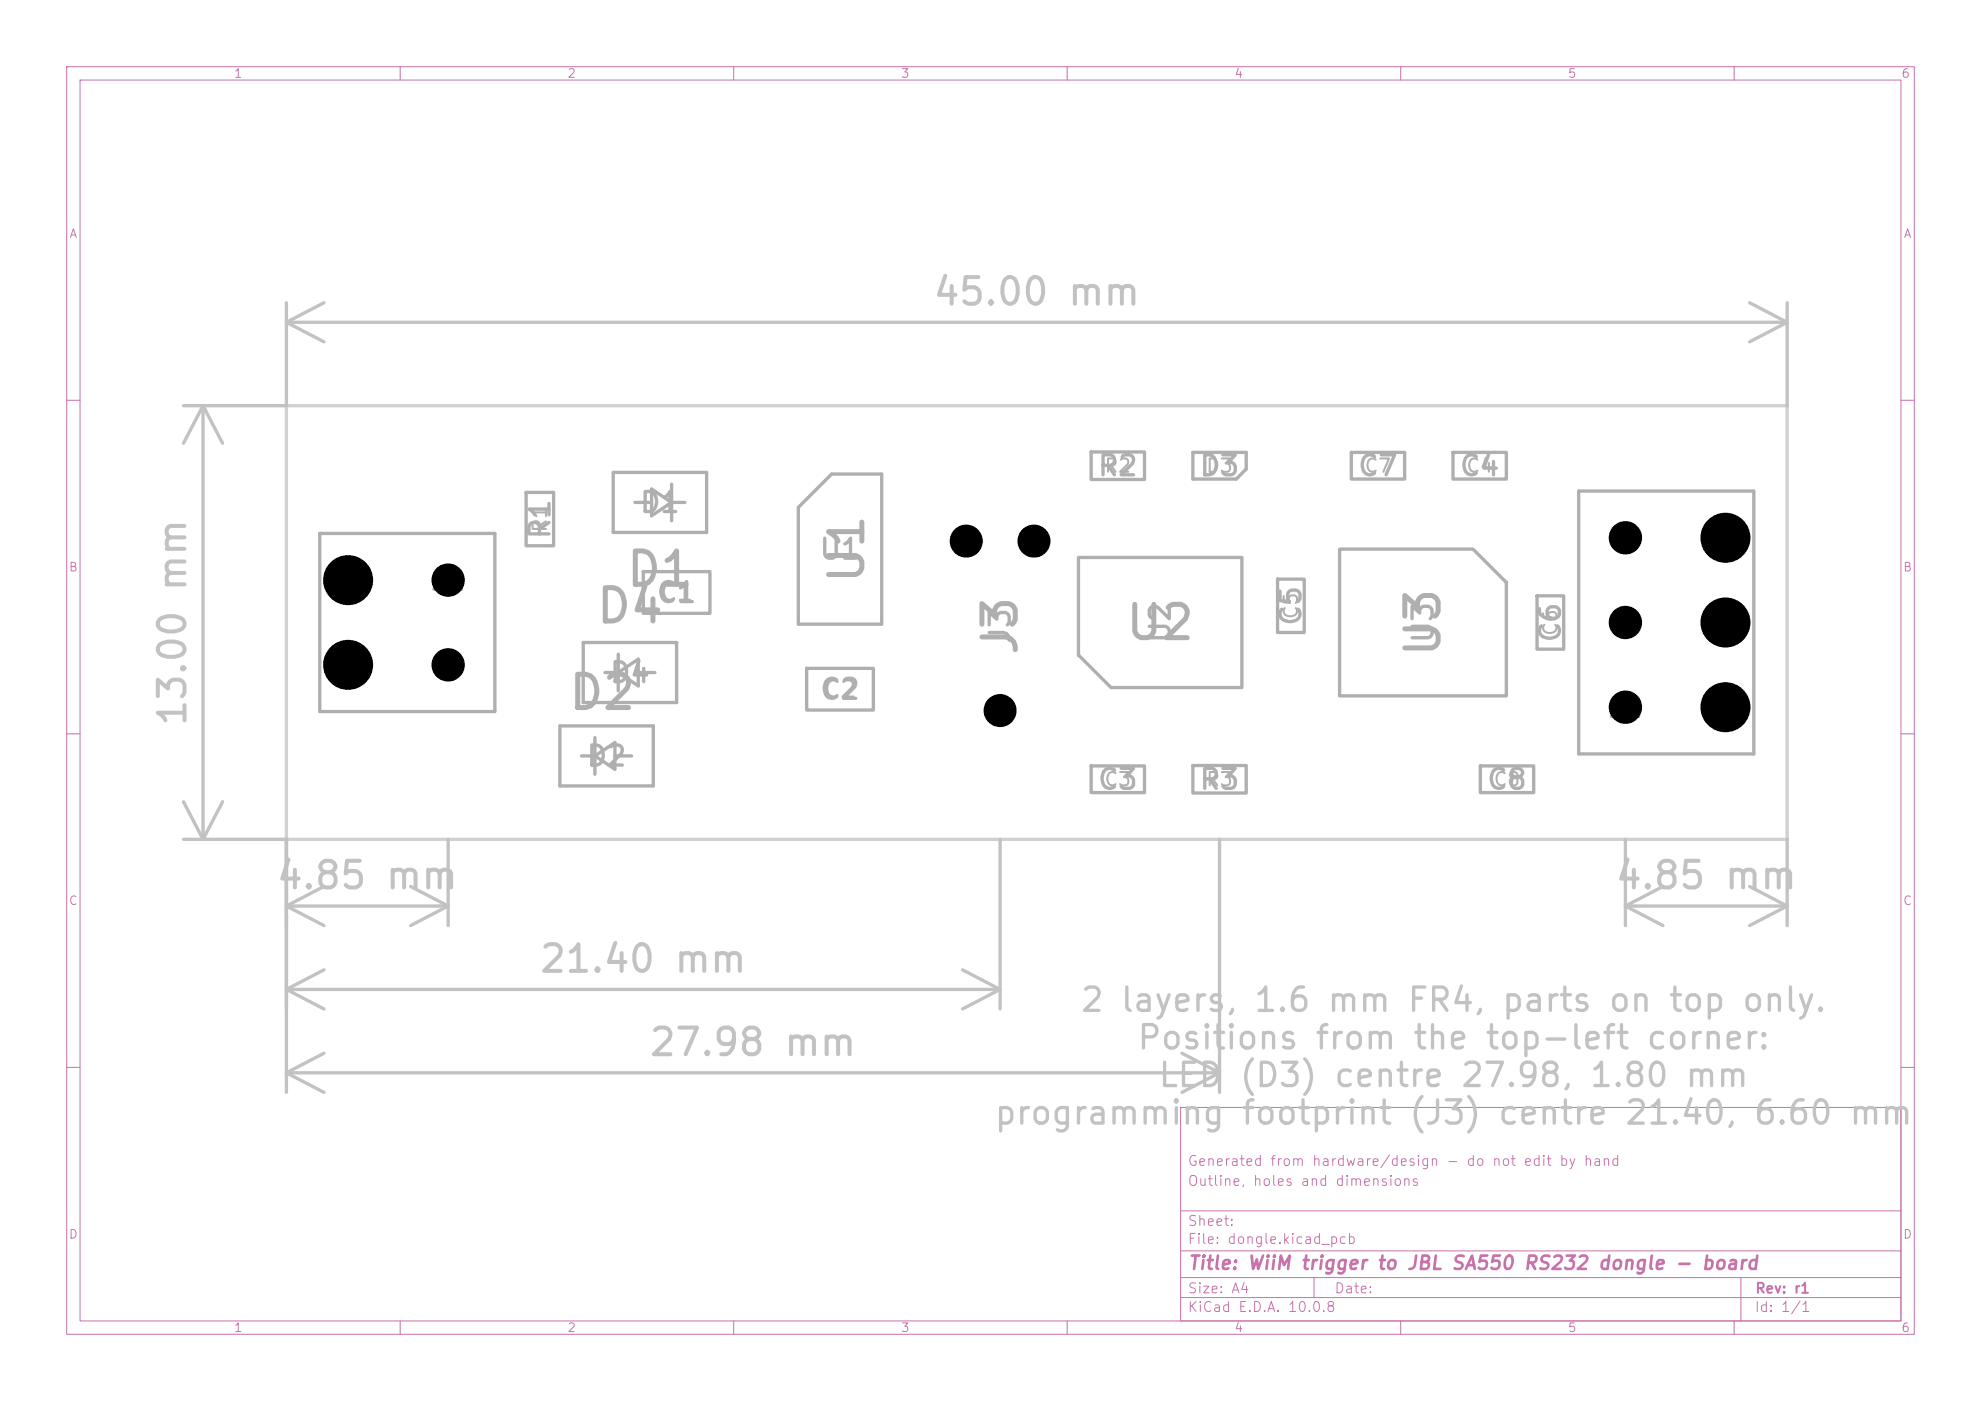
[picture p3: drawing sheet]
<svg xmlns="http://www.w3.org/2000/svg" width="297mm" height="210mm" viewBox="0 0 297 210" stroke-linecap="round" stroke-linejoin="round" font-family="sans-serif">
<g fill="none" stroke="#c872ab" stroke-width=".15">
<path d="M10 10h277v190h-277zM12 12h273v186h-273zM60 10v2M110 10v2M160 10v2M210 10v2M260 10v2M10 60h2M285 60h2M10 110h2M285 110h2M10 160h2"/>
<path d="M177 166h108v32h-108zM285 160h2M60 198v2M110 198v2M160 198v2M177 194.5h108M177 191.5h108M177 187.5h108M177 181.5h108M197 191.5v3M210 198v2M260 198v2"/>
<path d="M261 191.5v6.5"/>
</g>
<path d="M42.9 60.8h225v65h-225z" fill="none" stroke="#d0d2cd" stroke-width=".5"/>
<g fill="none" stroke="#c2c2c2" stroke-width=".5">
<path d="M42.9 45.4v15.4h-15.4M42.9 48.3h225M42.9 48.3l5.7 2.9M48.6 45.4l-5.7 2.9M262.3 45.4l5.6 2.9M267.9 45.4v15.4M267.9 48.3l-5.6 2.9M30.4 60.8v65M30.4 60.8l3 5.6M30.4 60.8l-2.9 5.6M27.5 120.2l2.9 5.6M27.5 125.8h15.4v37.9"/>
<path d="M33.4 120.2l-3 5.6M42.9 135.8h24.3M42.9 135.8l5.7 2.9M48.6 132.9l-5.7 2.9M61.6 132.9l5.6 2.9M67.2 125.8v12.9M67.2 135.8l-5.6 2.9M149.9 125.8v25.4M182.8 125.8v37.9M243.7 135.8h24.2M243.7 125.8v12.9M243.7 135.8l5.6 2.9"/>
<path d="M249.3 132.9l-5.6 2.9M262.3 132.9l5.6 2.9M267.9 125.8v12.9M267.9 135.8l-5.6 2.9M42.9 148.3h107M42.9 148.3l5.7 2.9M48.6 157.9l-5.7 2.9M48.6 145.4l-5.7 2.9M144.3 145.4l5.6 2.9M149.9 148.3l-5.6 2.9M177.2 157.9l5.6 2.9M42.9 160.8h139.9"/>
<path d="M42.9 160.8l5.7 2.9M182.8 160.8l-5.6 2.9"/>
</g>
<g fill="none" stroke="#afafaf" stroke-width=".5">
<path d="M47.9 80h26.3v26.7h-26.3zM78.9 73.8h4.1v8h-4.1zM91.9 70.8h14v9h-14zM95.2 75.3h2.5M97.7 73.3l3 2-3 2zM100.7 75.3h2M100.7 72.6v5.5M124.7 71.1h7.5v22.5h-12.5v-17.5zM163.6 67.7h8v4.2h-8zM178.8 67.8h8v2.5l-1.5 1.5h-6.5zM202.6 67.8h8v4h-8zM217.8 67.8h8v4h-8z"/>
<path d="M236.7 73.6h26.2v39.4h-26.2zM87.4 96.3h14v9h-14zM92.7 98.1v5.5M96.4 85.7h10v6.2h-10zM161.7 83.6h24.5v19.5h-19.6l-4.9-4.9zM191.5 86.8h4v8h-4zM200.8 82.3h20l5 5v17h-25zM230.4 89.3h4v8h-4zM83.9 108.8h14v9h-14zM87.2 113.3h2M89.2 110.6v5.5M89.2 113.3l3-2v4z"/>
<path d="M90.7 100.8h2M92.2 113.3h2.5M92.7 100.8l3-2v4zM95.7 100.8h2.5M120.9 100.2h10v6.2h-10zM163.6 114.8h8v4h-8zM178.8 114.7h8v4.2h-8zM221.9 114.8h8v4h-8z"/>
</g>
<g fill="#000">
<circle cx="52.2" cy="99.7" r="3.7"/>
<circle cx="52.2" cy="87" r="3.7"/>
<circle cx="67.2" cy="99.7" r="2.5"/>
<circle cx="67.2" cy="87" r="2.5"/>
<circle cx="144.9" cy="81.1" r="2.48"/>
<circle cx="155" cy="81.1" r="2.48"/>
<circle cx="243.7" cy="80.6" r="2.5"/>
<circle cx="243.7" cy="93.3" r="2.5"/>
<circle cx="258.7" cy="93.3" r="3.8"/>
<circle cx="258.7" cy="80.6" r="3.8"/>
<circle cx="149.9" cy="106.5" r="2.48"/>
<circle cx="243.7" cy="106" r="2.5"/>
<circle cx="258.7" cy="106" r="3.8"/>
</g>
<g font-size="5" fill="#afafaf">
<text x="93.6" y="89.1">D1</text>
<text x="130.7" y="87.8" transform="rotate(-90 130.7 87.8)">U1</text>
<text x="89.1" y="94.6">D4</text>
<text x="153.7" y="98.6" transform="rotate(-90 153.7 98.6)">J3</text>
<text x="168.4" y="97.1">U2</text>
<text x="217.1" y="98.8" transform="rotate(-90 217.1 98.8)">U3</text>
<text x="84.9" y="107.6">D2</text>
</g>
<g font-size="4" fill="#c2c2c2">
<text x="139.6" y="46.7">45.00 mm</text>
<text x="28.9" y="109.1" transform="rotate(-90 28.9 109.1)">13.00 mm</text>
<text x="41.1" y="134.2">4.85 mm</text>
<text x="241.9" y="134.2">4.85 mm</text>
<text x="80.6" y="146.7">21.40 mm</text>
<text x="97.1" y="159.2">27.98 mm</text>
</g>
<g font-size="3.5" fill="#c2c2c2">
<text x="161.8" y="152.5">2 layers, 1.6 mm FR4, parts on top only.</text>
<text x="170.3" y="158.1">Positions from the top-left corner:</text>
<text x="173.4" y="163.8">LED (D3) centre 27.98, 1.80 mm</text>
<text x="148.8" y="169.4">programming footprint (J3) centre 21.40, 6.60 mm</text>
</g>
<g font-size="3" fill="#afafaf">
<text x="95.7" y="77.6">D1</text>
<text x="164.4" y="72.1">R2</text>
<text x="179.6" y="72.1">D3</text>
<text x="203.4" y="72.1">C7</text>
<text x="218.6" y="72.1">C4</text>
<text x="83.2" y="81" transform="rotate(-90 83.2 81)">R1</text>
<text x="64.3" y="89.2">J1</text>
<text x="122.6" y="84.6">U1</text>
<text x="98.2" y="91.1">C1</text>
<text x="195.8" y="94" transform="rotate(-90 195.8 94)">C5</text>
<text x="152.2" y="96.7" transform="rotate(-90 152.2 96.7)">J3</text>
<text x="176.2" y="96.6" transform="rotate(-90 176.2 96.6)">U2</text>
<text x="215.6" y="96.6" transform="rotate(-90 215.6 96.6)">U3</text>
<text x="234.7" y="96.5" transform="rotate(-90 234.7 96.5)">C6</text>
<text x="91.2" y="103.1">D4</text>
<text x="122.7" y="105.6">C2</text>
<text x="240.8" y="108.3">J2</text>
<text x="87.7" y="115.6">D2</text>
<text x="164.4" y="119.1">C3</text>
<text x="179.6" y="119.1">R3</text>
<text x="222.7" y="119.1">C8</text>
</g>
<g font-size="2.5" fill="#afafaf">
<text x="98.7" y="90.7">C1</text>
<text x="123.2" y="105.2">C2</text>
</g>
<g font-size="2" fill="#afafaf">
<text x="165.4" y="71.3">R2</text>
<text x="180.7" y="71.3">D3</text>
<text x="204.4" y="71.3">C7</text>
<text x="219.7" y="71.3">C4</text>
<text x="82.5" y="80" transform="rotate(-90 82.5 80)">R1</text>
<text x="195.1" y="93" transform="rotate(-90 195.1 93)">C5</text>
<text x="234" y="95.5" transform="rotate(-90 234 95.5)">C6</text>
<text x="165.4" y="118.3">C3</text>
<text x="180.7" y="118.3">R3</text>
<text x="223.8" y="118.3">C8</text>
</g>
<text font-size="2" fill="#c872ab" x="178" y="190.8">Title: WiiM trigger to JBL SA550 RS232 dongle - board</text>
<g font-size="1.5" fill="#c872ab">
<text x="178" y="178.1">Outline, holes and dimensions</text>
<text x="178" y="175.1">Generated from hardware/design - do not edit by hand</text>
<text x="178" y="184.1">Sheet:</text>
<text x="178" y="186.8">File: dongle.kicad_pcb</text>
<text x="178" y="197">KiCad E.D.A. 10.0.8</text>
<text x="178" y="194.2">Size: A4</text>
<text x="200" y="194.2">Date:</text>
<text x="263" y="197">Id: 1/1</text>
<text x="263" y="194.2">Rev: r1</text>
</g>
<g font-size="1.3" fill="#c872ab">
<text x="35" y="12">1</text>
<text x="85" y="12">2</text>
<text x="135" y="12">3</text>
<text x="185" y="12">4</text>
<text x="235" y="12">5</text>
<text x="285" y="12">6</text>
<text x="10.3" y="36">A</text>
<text x="285.3" y="36">A</text>
<text x="10.2" y="86">B</text>
<text x="285.2" y="86">B</text>
<text x="10.2" y="136">C</text>
<text x="285.2" y="136">C</text>
<text x="10.2" y="186">D</text>
<text x="285.2" y="186">D</text>
<text x="35" y="200">1</text>
<text x="85" y="200">2</text>
<text x="135" y="200">3</text>
<text x="185" y="200">4</text>
<text x="235" y="200">5</text>
<text x="285" y="200">6</text>
</g>
</svg>
